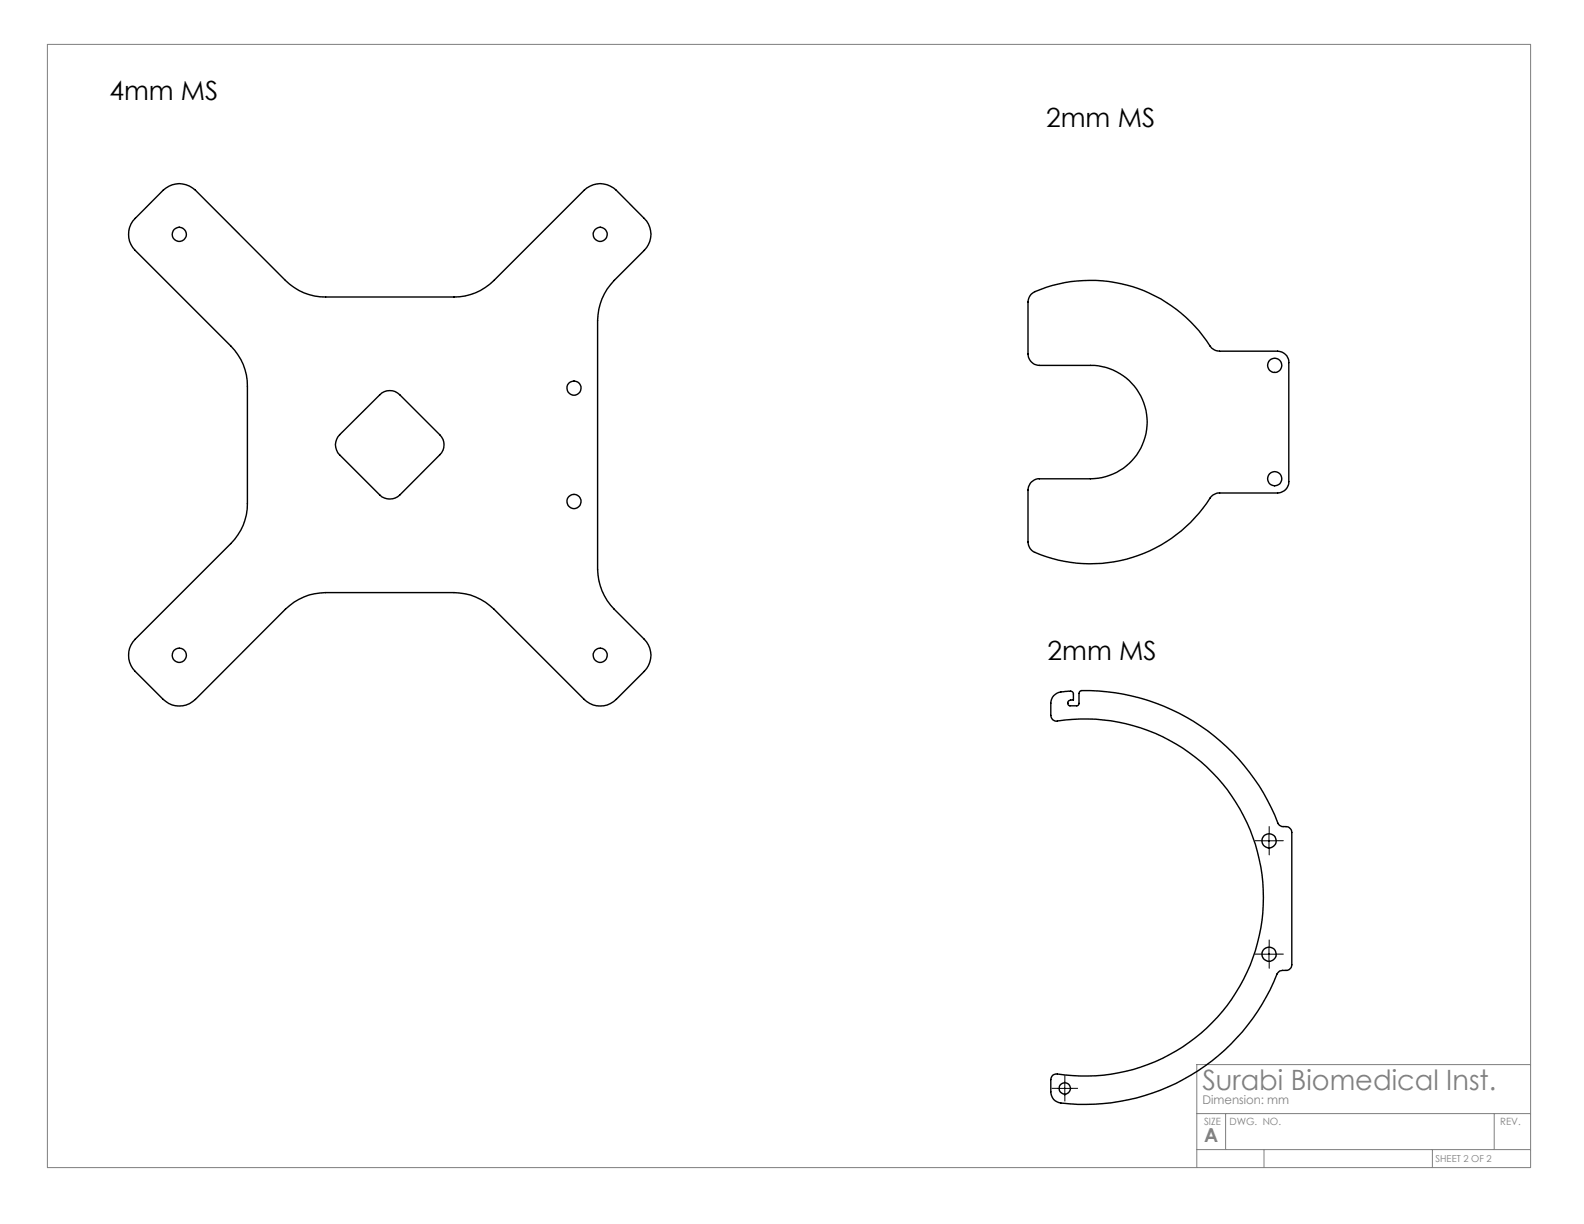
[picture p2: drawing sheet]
<svg xmlns="http://www.w3.org/2000/svg" width="279mm" height="216mm" viewBox="0 0 279 216" stroke-linecap="round" stroke-linejoin="round" font-family="sans-serif">
<path d="M222.6 148.3h-1.2M223.9 147v-1.2M223.9 149.5v1.3M225.1 148.3h1.3M222.6 168.3h-1.2M223.9 167v-1.2M223.9 169.5v1.3M225.1 168.3h1.3M186.6 192h-1M187.8 190.7v-1M187.8 193.2v1M189.1 192h1" fill="none" stroke="#000" stroke-width=".18" stroke-dasharray="15.2 1.3 1.3 1.3"/>
<path d="M222.6 148.3h2.5M223.8 147.1v2.5M222.6 168.3h2.5M223.8 167.1v2.5M186.5 192h2.6M187.8 190.7v2.6" fill="none" stroke="#000" stroke-width=".18"/>
<path d="M8.4 7.8h261.6v198.2h-261.6zM211.1 196.4h58.9M216.2 196.4v6.4M263.6 196.4v6.4M270 187.8h-58.9v18.2M211.1 202.8h58.9M223 202.8v3.2M252.7 202.8v3.2" fill="none" stroke="#808080" stroke-width=".18"/>
<g fill="none" stroke="#000" stroke-width=".25">
<path d="M28.8 33.5a4 4 0 0 1 5.7 0l15.8 16a9.8 9.8 0 0 0 7.1 2.9h22.7a9.8 9.8 0 0 0 7-2.9l15.9-16a4 4 0 0 1 5.7 0l4.9 5a3.9 3.9 0 0 1 0 5.7l-5.3 5.3a10.2 10.2 0 0 0-2.9 7.1v43.8a10.2 10.2 0 0 0 2.9 7.1l5.3 5.2a4 4 0 0 1 0 5.7l-4.9 5a4 4 0 0 1-5.7 0l-15.9-15.9a10.2 10.2 0 0 0-7-3h-22.7a10.2 10.2 0 0 0-7.1 3l-15.8 15.9a4 4 0 0 1-5.7 0l-5-5a4 4 0 0 1 0-5.7l16.9-16.8a9.8 9.8 0 0 0 2.9-7.1v-20.7a9.8 9.8 0 0 0-2.9-7.1l-16.9-16.8a4 4 0 0 1 0-5.7zM181.9 51.9l.2-.1a24.7 24.7 0 0 1 27.9 5l1.5 1.5 1.9 2.7a2.08 2.08 0 0 0 1.7 .9h10.3a1.99 1.99 0 0 1 1.9 2.1v20.9a1.99 1.99 0 0 1-1.9 2.1h-10.3a2.08 2.08 0 0 0-1.7 .9 24.8 24.8 0 0 1-31.3 9.3l-.6-.8-.2-.8v-9.2a1.99 1.99 0 0 1 2-1.9h9a10 10 0 0 0 10.1-10 10 10 0 0 0-10.1-10h-9a2.05 2.05 0 0 1-2-2.1v-9.1l.2-.9zM59.9 76.7l7.1-7.1a2.47 2.47 0 0 1 3.5 0l7.1 7.1a2.47 2.47 0 0 1 0 3.5l-7.1 7.1a2.56 2.56 0 0 1-3.5 0l-7.1-7.1a2.47 2.47 0 0 1 0-3.5zM185.8 122.7a4.1 4.1 0 0 1 2.8-.8 .57 .57 0 0 1 .7 .5v1.1h-.5a.52 .52 0 0 0-.4 .4 .52 .52 0 0 0 .3 .6h1.3l.3-.2v-2a.48 .48 0 0 1 .5-.5 36.6 36.6 0 0 1 34.8 23.7l.4 .3a1.64 1.64 0 0 1 1.8 .6l.1 23.8a1.02 1.02 0 0 1-1.1 1h-.6a1.07 1.07 0 0 0-1 .6 36.4 36.4 0 0 1-38.4 22.7 1.92 1.92 0 0 1-1.5-1.9v-2.2a.98 .98 0 0 1 1.2-1 31.5 31.5 0 0 0 36.3-31.3 31.5 31.5 0 0 0-36.7-30.9l-.5-.4-.3-.6 .1-2.5z"/>
<circle cx="31.6" cy="41.3" r="1.26"/>
<circle cx="105.9" cy="41.3" r="1.25"/>
<circle cx="101.2" cy="68.5" r="1.25"/>
<circle cx="224.8" cy="64.4" r="1.25"/>
<circle cx="101.2" cy="88.5" r="1.25"/>
<circle cx="224.8" cy="84.4" r="1.25"/>
<circle cx="31.6" cy="115.6" r="1.26"/>
<circle cx="105.9" cy="115.6" r="1.25"/>
<circle cx="223.8" cy="148.3" r="1.25"/>
<circle cx="223.8" cy="168.3" r="1.25"/>
<circle cx="187.8" cy="192" r="1.01"/>
</g>
<text font-size="4.9" fill="#808080" x="212.1" y="192.3">Surabi Biomedical Inst.</text>
<g font-size="4.7">
<text x="19.3" y="17.7">4mm MS</text>
<text x="184.5" y="22.4">2mm MS</text>
<text x="184.8" y="116.4">2mm MS</text>
</g>
<text font-size="3.4" fill="#808080" x="212.4" y="201.4">A</text>
<text font-size="2.1" fill="#808080" x="212.1" y="194.8">Dimension: mm</text>
<g font-size="1.8" fill="#808080">
<text x="212.4" y="198.4">SIZE</text>
<text x="216.9" y="198.4">DWG. NO.</text>
<text x="264.6" y="198.5">REV.</text>
</g>
<text font-size="1.7" fill="#808080" x="253.2" y="204.9">SHEET 2 OF 2</text>
</svg>
